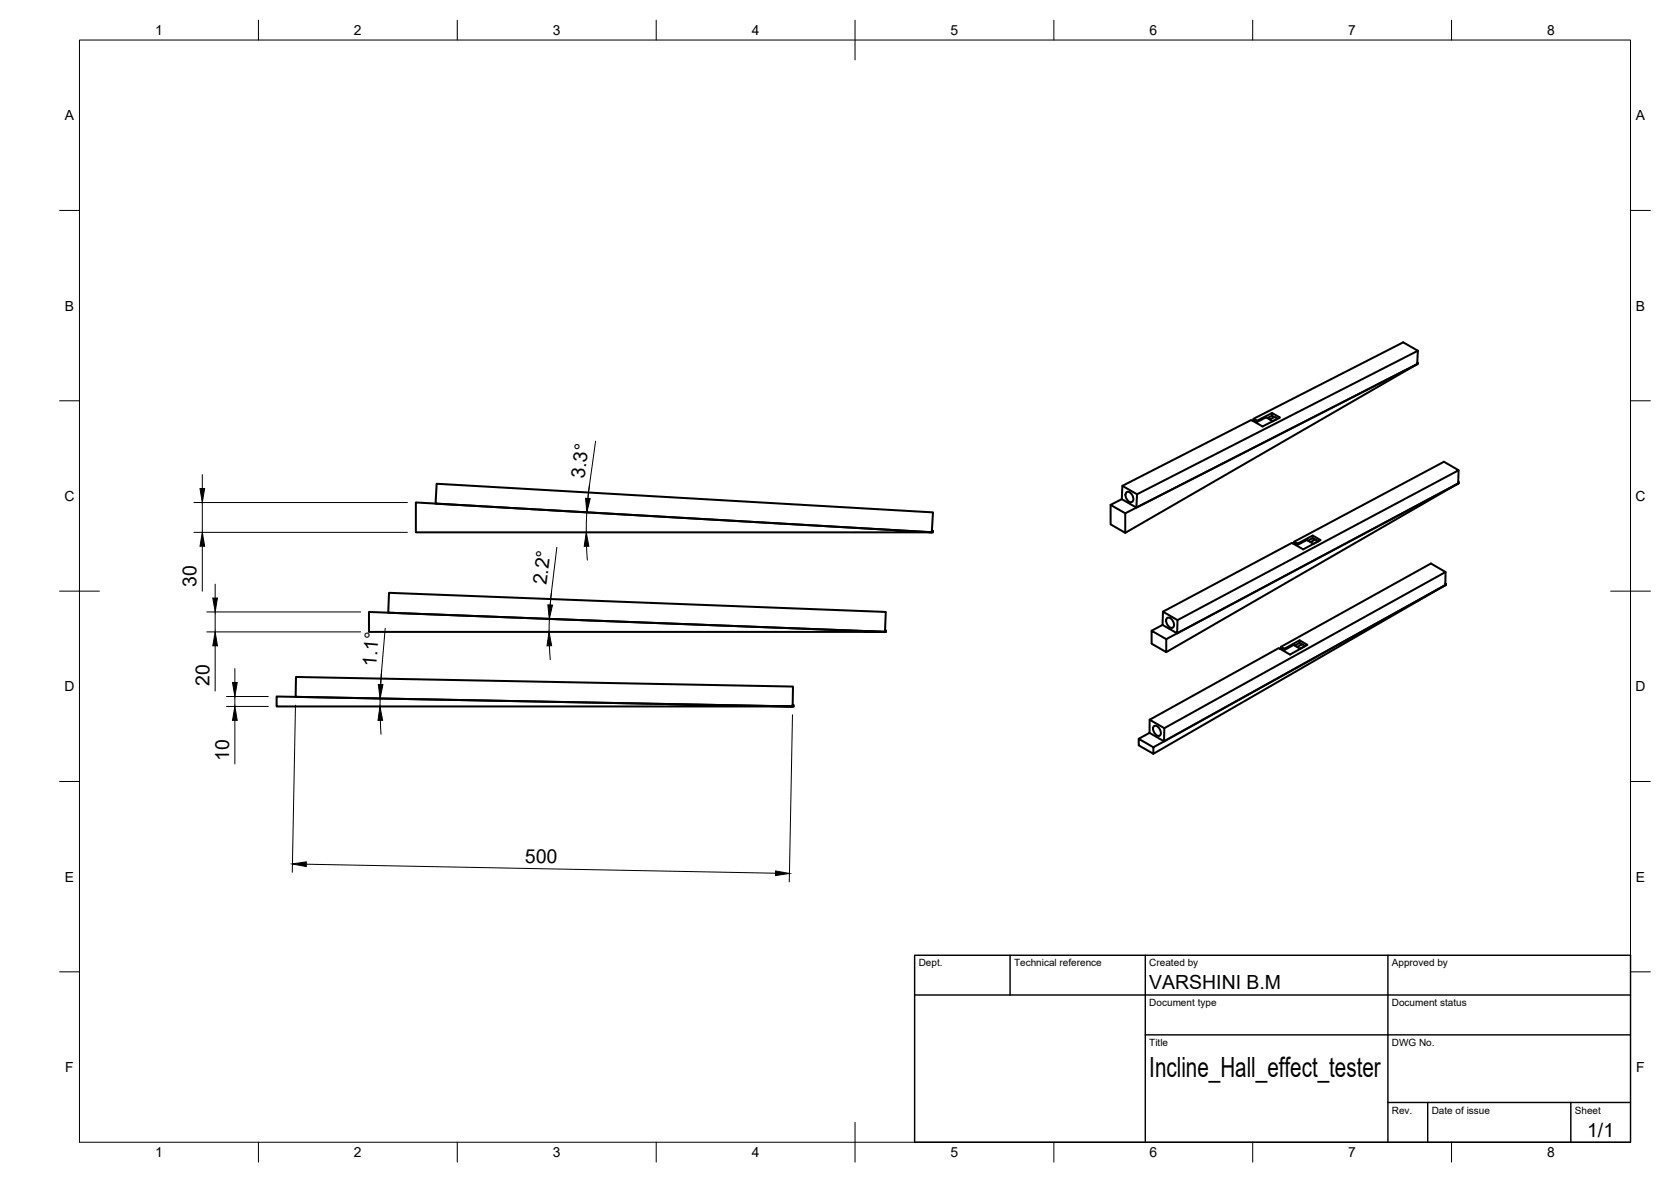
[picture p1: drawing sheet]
<svg xmlns="http://www.w3.org/2000/svg" width="420mm" height="297mm" viewBox="0 0 420 297" stroke-linecap="round" stroke-linejoin="round" font-family="sans-serif">
<!-- layer: Visible -->
<g fill="none" stroke="#000" stroke-width=".51">
<path d="M356.3 91.5l-73.4 37.5-3.6-2.1 2.8-1.5M356.3 91.5l-70.6 36.1M356.4 91.1l.1 .3-73.6 42.5M356.5 91.2l-.2 .3M356.5 88.1l-.2 3.4M315.2 105.6l-.3 .1M315.2 105.2l.8 .5v.4l-.8-.5zM315.2 105.2l37.6-19.2 3.7 2.1-70.6 36.1-3.7-2.1M316 105.7l3.8-1.9 2 1.1-4.3 2.3-2.9-1.7-32.4 16.6-.1 3.3M318.7 105.1l1.1-.6 .6 .3-1.1 .6M319.8 103.8v.7M320.5 104.8l.7 .4"/>
<path d="M321.2 105.3l-1.2 .5-1.7-.9-2.3 1.2M366.8 118.2l-.2 3.3M104.6 126.3l129.7 7.5v-.4h.3l-.1 .4h-129.9zM109.8 121.6l124.8 7.2-.3 5-124.8-7.2zM279.3 126.9v4.9l3.6 2.1v-4.9M283.2 123.7a1.52 1.52 0 0 1 1.7 2.1 .86 .86 0 0 1-.9 .4 .86 .86 0 0 1-.7-.7l-.2-.4a1.31 1.31 0 0 1 .1-1.4zM285.9 124.2l-.2 3.4-3.6-2.2M325.4 136.4l-.3 .2M325.4 136.1l.9 .5-.1 .3-.8-.5zM325.4 136.1l37.7-20.1 3.7 2.2-70.7 37.6-3.7-2.1M326.3 136.6l3.8-2 2 1.1-4.4 2.4-2.9-1.7-32.4 17.3-.1 3.3M328.9 135.9l1.2-.7 .6 .4-1.2 .6"/>
<path d="M330.1 134.6v.6M330.7 135.6l.7 .4M331.4 136l-1.2 .7-1.6-1-2.4 1.2M366.6 121.1l.2 .3-73.6 42.5M366.6 121.5l-73.4 39.1M366.8 121.2l-.2 .3M92.8 153.8l129.7 5v-.4h.3v.4h-130zM97.8 149l124.9 4.8-.2 5-124.9-4.8zM289.6 158.5l3.6 2.1v3.3l-3.6-2.1zM292.3 157l-2.7 1.5M293.4 155.3a1.54 1.54 0 0 1 1.7 2.1 .85 .85 0 0 1-.8 .4 .85 .85 0 0 1-.7-.7l-.2-.4a1.3 1.3 0 0 1 0-1.4zM296.1 155.8l-.1 3.4-3.7-2.2"/>
<path d="M363.4 146.6l.2 .4-73.6 42.4M363.4 147.1l-73.4 40.7M363.5 143.7l-.1 3.4M363.6 146.7l-.2 .4M69.6 175l129.7 2.5v-.3h.3v.3h-130zM74.4 170.1l125 2.4-.1 5-125-2.4zM322.1 162.5l.8 .5v.4l-.8-.5zM322.1 162.5l37.7-20.9 3.7 2.1-70.7 39.3-3.7-2.1M322.1 162.9l-.3 .1M322.9 163l3.9-2.1 1.9 1.2-4.3 2.4-2.9-1.6-32.4 18-.1 3.3M325.6 162.2l1.1-.6 .7 .3-1.2 .7M326.8 160.9l-.1 .7"/>
<path d="M327 163.1l-1.7-1-2.4 1.3M327.4 161.9l.7 .5M328.2 162.4l-1.3 .6M286.3 185.7l3.7 2.1v1.6l-3.7-2.1zM289 184.2l-2.7 1.5M290.1 182.5a1.56 1.56 0 0 1 1.7 2.1 .84 .84 0 0 1-.8 .3 .84 .84 0 0 1-.7-.6l-.2-.4a1.29 1.29 0 0 1 0-1.4zM292.8 183l-.1 3.3-3.7-2.1"/>
</g>
<!-- layer: BORDER -->
<g fill="none" stroke="#000" stroke-width=".25">
<path d="M20 10.1h390v276.9h-390zM65 5.1v5M115 5.1v5M165 5.1v5M215 5.1v10M265 5.1v5M315 5.1v5M365 5.1v5M15 52.9h5M410 52.9h5M15 100.7h5M410 100.7h5"/>
<path d="M15 148.6h10M405 148.6h10M15 196.4h5M410 196.4h5M15 244.2h5M410 244.2h5M65 287v5M115 287v5M165 287v5M215 282.1v9.9M265 287v5M315 287v5"/>
<path d="M365 287v5"/>
</g>
<!-- layer: TITLEBLOCK -->
<path d="M230 240.1h180v46.9h-180zM230 250h180M254 240.1v9.9M288 240.1v46.9M349 240.1v46.9M288 260.1h122M349 277.1h61M359 277.1v9.9M395 277.1v9.9" fill="none" stroke="#000" stroke-width=".36"/>
<!-- layer: FD_Dimensions -->
<g fill="none" stroke="#000" stroke-width=".25">
<path d="M50.9 119.3v3.5M149.8 110.9l-1.6 10.9M48.8 126.3h53.6M48.8 133.8h53.6M50.9 126.3v7.5M50.9 137.3v11.3M140 137.5l-1.3 11.1M147.5 137.3l.2 3.5M147.8 125.3l.4-3.5-.6 6.1-.2 5.9M52 153.8h38.7M52 158.8h38.7M54.1 146.8v3.5"/>
<path d="M54.1 153.8v5M96.9 157.9l-1 10.6M138.7 148.6l-.5 5.2-.1 5M138.7 148.6l-.4 3.4M54.1 162.3v11.4M57 175h10.5M57 177.5h10.5M59.1 168v3.5M59.1 175v2.5M74.3 177.2l-.8 42M95.7 172l.3-3.5-.4 9M138.1 162.3l.3 3.5"/>
<path d="M199.3 179.6l-.8 42M59.1 181v11M95.6 181l.2 3.5M77 217.2l118 2.2"/>
</g>
<g fill="#000" stroke="#000" stroke-width=".25">
<path d="M50.3 122.8h1.2l-.6 3.5zM50.9 133.8l.6 3.5h-1.2zM147.4 133.8l.7 3.5h-1.2zM147.2 125.2l1.2 .1-.8 3.5zM53.5 150.3h1.2l-.6 3.5zM137.8 152l1.1 .1-.8 3.4zM54.1 158.8l.6 3.5h-1.2zM58.5 171.5h1.1l-.5 3.5zM95.1 172h1.2l-.7 3.5zM138 158.8l.7 3.5h-1.2zM59.1 177.5l.5 3.5h-1.1zM95.5 177.5l.7 3.5h-1.2z"/>
<path d="M73.5 217.1l3.5-.5v1.2zM195 218.9l3.5 .6-3.5 .5z"/>
</g>
<text font-size="7" x="289" y="270.6">Incline_Hall_effect_tester</text>
<g font-size="4.9">
<text x="146.9" y="120.4" transform="rotate(-82 146.9 120.4)">3.3°</text>
<text x="49.4" y="147.4" transform="rotate(-90 49.4 147.4)">30</text>
<text x="137.4" y="147.1" transform="rotate(-83 137.4 147.1)">2.2°</text>
<text x="94.6" y="167.6" transform="rotate(-85 94.6 167.6)">1.1°</text>
<text x="52.6" y="172.4" transform="rotate(-90 52.6 172.4)">20</text>
<text x="57.6" y="191.1" transform="rotate(-90 57.6 191.1)">10</text>
<text x="132" y="216.8" transform="rotate(1 132 216.8)">500</text>
<text x="289" y="248.5">VARSHINI B.M</text>
<text x="399.1" y="285.7">1/1</text>
</g>
<g font-size="3.5">
<text x="39" y="8.8">1</text>
<text x="89" y="8.8">2</text>
<text x="139" y="8.8">3</text>
<text x="189" y="8.8">4</text>
<text x="239" y="8.8">5</text>
<text x="289" y="8.8">6</text>
<text x="339" y="8.8">7</text>
<text x="389" y="8.8">8</text>
<text x="16.3" y="30.2">A</text>
<text x="411.3" y="30.2">A</text>
<text x="16.3" y="78">B</text>
<text x="411.3" y="78">B</text>
<text x="16.2" y="125.9">C</text>
<text x="411.2" y="125.9">C</text>
<text x="16.2" y="173.7">D</text>
<text x="411.2" y="173.7">D</text>
<text x="16.3" y="221.6">E</text>
<text x="411.3" y="221.6">E</text>
<text x="16.4" y="269.4">F</text>
<text x="411.4" y="269.4">F</text>
<text x="39" y="290.8">1</text>
<text x="89" y="290.8">2</text>
<text x="139" y="290.8">3</text>
<text x="189" y="290.8">4</text>
<text x="239" y="290.8">5</text>
<text x="289" y="290.8">6</text>
<text x="339" y="290.8">7</text>
<text x="389" y="290.8">8</text>
</g>
<g font-size="2.5">
<text x="231" y="242.9">Dept.</text>
<text x="255" y="242.9">Technical reference</text>
<text x="289" y="242.9">Created by</text>
<text x="350" y="242.9">Approved by</text>
<text x="289" y="252.8">Document type</text>
<text x="350" y="252.8">Document status</text>
<text x="289" y="262.9">Title</text>
<text x="350" y="262.9">DWG No.</text>
<text x="350" y="279.9">Rev.</text>
<text x="360" y="279.9">Date of issue</text>
<text x="396" y="279.9">Sheet</text>
</g>
</svg>
